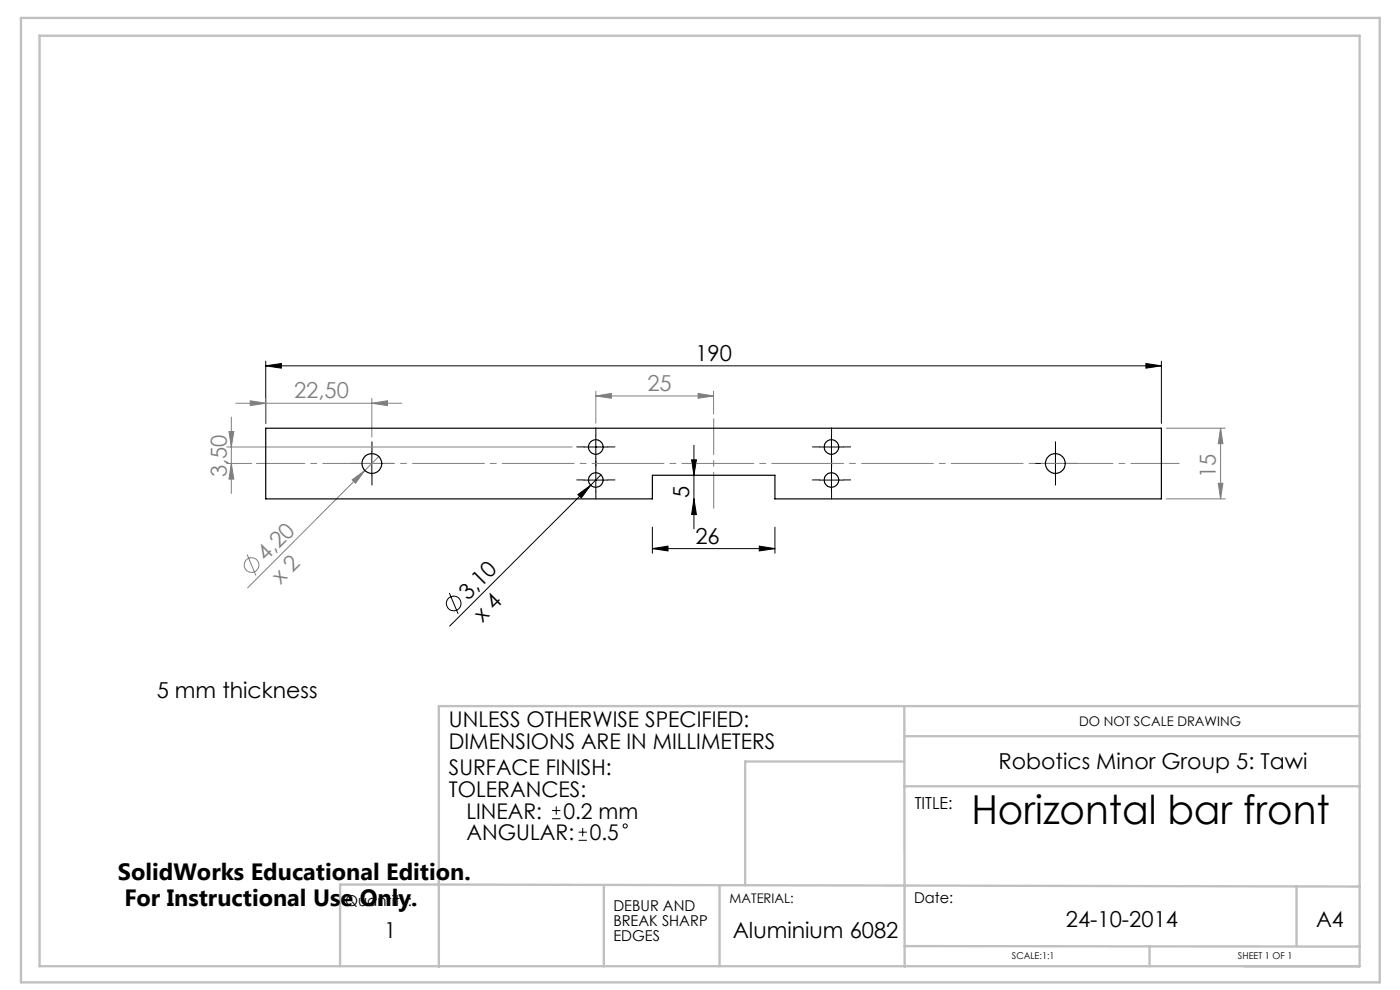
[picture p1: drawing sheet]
<svg xmlns="http://www.w3.org/2000/svg" width="297mm" height="210mm" viewBox="0 0 297 210" stroke-linecap="round" stroke-linejoin="round" font-family="sans-serif">
<g fill="none" stroke="#000" stroke-width=".21">
<path d="M56.4 77.6l3.3-.5v1zM56.4 76.6v13.2M56.4 77.6h190M243.1 77.1l3.3 .5-3.3 .5zM246.4 76.6v13.2M76.4 98.3h5M78.9 95.8v5M123.9 94.8h5M126.4 92.3v5M126.4 99.3v5M146.7 97.5h1l-.5 3.3zM147.2 94.5v17.7"/>
<path d="M173.9 94.8h5M176.4 92.3v5M176.4 99.3v5M221.4 98.3h5M223.9 95.8v5M122.6 104.9l2.7-2-2 2.7zM123.9 101.8h5M125.3 102.9l-29.9 29.9M127.5 100.7l-2.2 2.2M138.4 116.4l3.3-.6v1.1zM138.4 111.8v5.6M138.4 116.4h26"/>
<path d="M147.2 105.8l.5 3.3h-1zM161.1 115.8l3.3 .6-3.3 .5zM164.4 111.8v5.6M173.9 101.8h5M95.3 125.8l1.9 4.4M117.1 173.7h1.8M117.1 171.9h1.8M118 171.1v1.7M122.7 178.3h1.8M122.7 176.5h1.8M123.6 175.6v1.8"/>
<circle cx="96.2" cy="128" r="1.56"/>
<circle cx="132.6" cy="175.2" r=".44"/>
</g>
<g fill="none" stroke="#808080" stroke-width=".21">
<path d="M48.1 94.8h73.3M48.1 98.3h5.3M48.6 91.5h1l-.5 3.3zM49.1 88.5v16.2M49.1 98.3l.5 3.3h-1zM50 85.5h35.2M53.1 85l3.3 .5-3.3 .5zM56.4 84.5v5.3M77.4 99.8l-24.9 24.9M78.9 85.5l3.3-.5v1zM78.9 84.5v8.2M80.4 96.8l-3 3"/>
<path d="M126.4 84l3.3-.5v1zM126.4 83v6.8M126.4 84h25M148.1 83.5l3.3 .5-3.3 .5zM151.4 83v4.8M247.4 90.8h12.5M258.9 90.8v15M258.9 90.8l.5 3.3h-1zM52.4 117.6l1.9 4.5M74.7 101.8l2.7-2-2 2.7zM247.4 105.8h12.5M258.4 102.5h1l-.5 3.3z"/>
<circle cx="53.4" cy="119.9" r="1.55"/>
</g>
<g fill="none" stroke="#000" stroke-width=".21" stroke-dasharray="15.2 1.3 1.3 1.3">
<path d="M76.4 98.3h-2.1M78.9 95.8v-2.1M81.4 98.3h2.1M123.9 94.8h-1.5M126.4 99.3v-1.5M126.4 92.3v-1.5M126.4 97.3v1.6M128.9 94.8h1.6M173.9 94.8h-1.5M176.4 99.3v-1.5M176.4 92.3v-1.5M176.4 97.3v1.6"/>
<path d="M178.9 94.8h1.6M221.4 98.3h-2.1M223.9 95.8v-2.1M226.4 98.3h2.1M78.9 100.8v2.1M123.9 101.8h-1.5M126.4 104.3v1.6M128.9 101.8h1.6M173.9 101.8h-1.5M176.4 104.3v1.6M178.9 101.8h1.6M223.9 100.8v2.1"/>
</g>
<path d="M151.4 107.8v-19" fill="none" stroke="#808080" stroke-width=".21" stroke-dasharray="15.2 1.3 1.3 1.3" stroke-dashoffset="7.6"/>
<path d="M54.4 98.3h195.7" fill="none" stroke="#808080" stroke-width=".21" stroke-dasharray="15.2 1.3 1.3 1.3" stroke-dashoffset="5"/>
<g fill="none" stroke="#c0c0c0" stroke-width=".5">
<path d="M4.4 3.8h288.3v204.6h-288.3zM8.4 7.6h280v197.4h-280zM191.8 149.8l.1 55.3M191.8 156.2h96.6M288.4 149.8h-195.3v55.3M191.8 166.8h96.6M191.8 161.5h-33.7v26.3M128.1 187.7v17.3M152.6 187.7v17.3M275.1 188v12.7M288.4 188.1l-216.3-.5v17.4M191.9 200.7l96.5 .1"/>
<path d="M243.9 200.7v4.3"/>
</g>
<g fill="#000">
<path d="M122.6 104.9l2.7-2-2 2.7z"/>
<path d="M243.1 77.1l3.3 .5-3.3 .5zM56.4 77.6l3.3-.5v1z"/>
<path d="M138.4 116.4l3.3-.6v1.1zM161.1 115.8l3.3 .6-3.3 .5z"/>
<path d="M146.7 97.5h1l-.5 3.3zM147.2 105.8l.5 3.3h-1z"/>
</g>
<g fill="#808080">
<path d="M74.7 101.8l2.7-2-2 2.7z"/>
<path d="M126.4 84l3.3-.5v1zM148.1 83.5l3.3 .5-3.3 .5zM53.1 85l3.3 .5-3.3 .5zM78.9 85.5l3.3-.5v1z"/>
<path d="M48.6 91.5h1l-.5 3.3zM49.1 98.3l.5 3.3h-1zM258.9 90.8l.5 3.3h-1zM258.4 102.5h1l-.5 3.3z"/>
</g>
<g fill="none" stroke="#000" stroke-width=".25">
<path d="M56.4 90.8h190v15h-82v-5h-26v5h-82z"/>
<circle cx="78.9" cy="98.3" r="2.11"/>
<circle cx="126.4" cy="94.8" r="1.55"/>
<circle cx="176.4" cy="94.8" r="1.55"/>
<circle cx="223.9" cy="98.3" r="2.1"/>
<circle cx="126.4" cy="101.8" r="1.56"/>
<circle cx="176.4" cy="101.8" r="1.56"/>
</g>
<text font-size="8.5" x="206.1" y="174.8">Horizontal bar front</text>
<g font-size="5">
<text x="25" y="186.7">SolidWorks Educational Edition.</text>
<text x="26.4" y="192.2">For Instructional Use Only.</text>
</g>
<g font-size="4.7">
<text x="147.5" y="76.6">190</text>
<text x="146.2" y="105.6" transform="rotate(-90 146.2 105.6)">5</text>
<text x="147.5" y="115.3">26</text>
<text x="99.3" y="127.4" transform="rotate(-45 99.3 127.4)">3,10</text>
<text x="102.4" y="132.2" transform="rotate(-45 102.4 132.2)">x 4</text>
<text x="33.2" y="148">5 mm thickness</text>
<text x="211.8" y="163.1">Robotics Minor Group 5: Tawi</text>
<text x="226.1" y="196.6">24-10-2014</text>
<text x="81.5" y="199">1</text>
<text x="155.4" y="199">Aluminium 6082</text>
</g>
<g font-size="4.7" fill="#808080">
<text x="137.4" y="82.9">25</text>
<text x="62.4" y="84.5">22,50</text>
<text x="48.1" y="101.3" transform="rotate(-90 48.1 101.3)">3,50</text>
<text x="257.9" y="101.4" transform="rotate(-90 257.9 101.4)">15</text>
<text x="56.4" y="119.2" transform="rotate(-45 56.4 119.2)">4,20</text>
<text x="59.5" y="124" transform="rotate(-45 59.5 124)">x 2</text>
</g>
<g font-size="4.6">
<text x="95.2" y="154.3">UNLESS OTHERWISE SPECIFIED:</text>
<text x="95.2" y="158.9">DIMENSIONS ARE IN MILLIMETERS</text>
<text x="95.2" y="164.5">SURFACE FINISH:</text>
<text x="95.2" y="169.1">TOLERANCES:</text>
<text x="98.9" y="173.7">LINEAR:</text>
<text x="119.5" y="173.7">0.2 mm</text>
<text x="99" y="178.2">ANGULAR:</text>
<text x="125.1" y="178.2">0.5</text>
<text x="279.2" y="196.6">A4</text>
</g>
<text font-size="3.5" x="194" y="171.7">TITLE:</text>
<g font-size="3.2">
<text x="193.9" y="191.5">Date:</text>
<text x="73.2" y="192.2">Quantity:</text>
<text x="130.1" y="193.2">DEBUR AND</text>
<text x="130.1" y="196.4">BREAK SHARP</text>
<text x="130.1" y="199.6">EDGES</text>
</g>
<g font-size="2.8">
<text x="228.9" y="153.9">DO NOT SCALE DRAWING</text>
<text x="154.8" y="191.5">MATERIAL:</text>
</g>
<g font-size="2">
<text x="214.7" y="203.5">SCALE:1:1</text>
<text x="262.6" y="203.5">SHEET 1 OF 1</text>
</g>
</svg>
